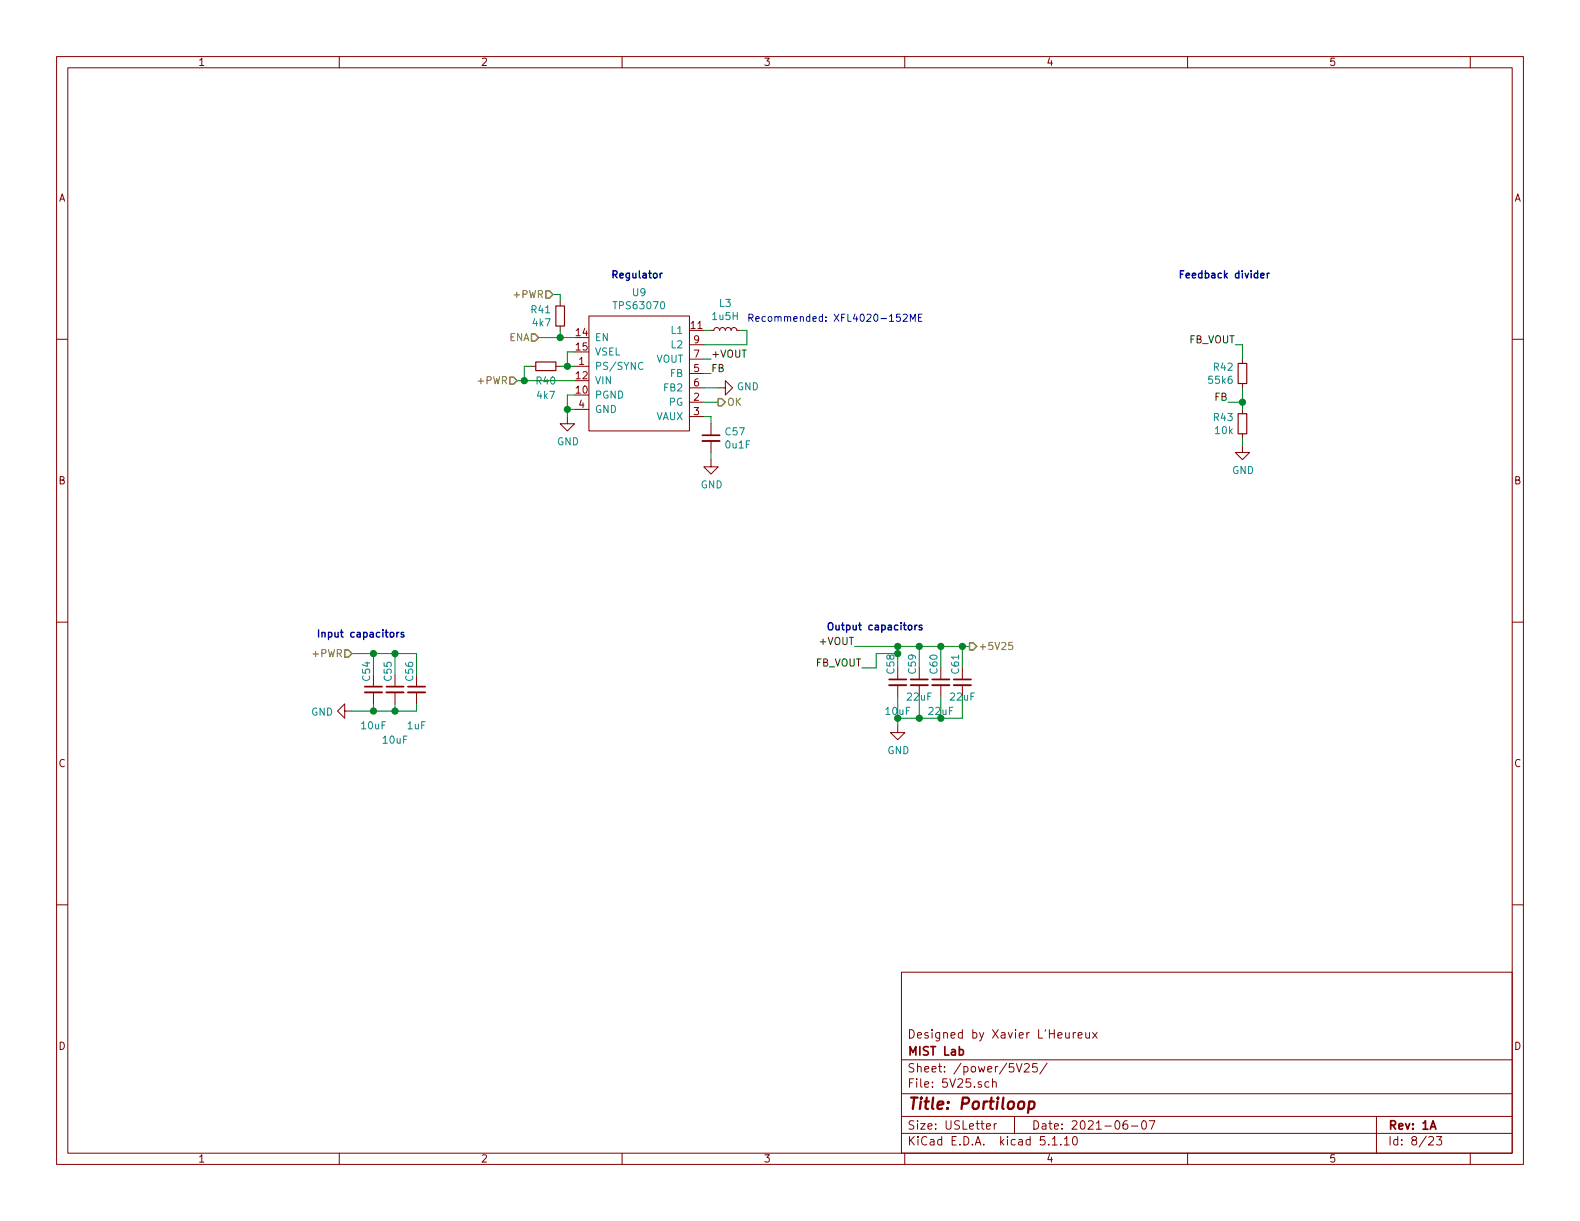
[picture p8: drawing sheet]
<svg xmlns="http://www.w3.org/2000/svg" width="279mm" height="216mm" viewBox="0 0 279 216" stroke-linecap="round" stroke-linejoin="round" font-family="sans-serif">
<g fill="none" stroke="#840000" stroke-width=".18">
<path d="M10 10h259.4v195.9h-259.4zM12 12h255.4v191.9h-255.4zM60 10v2M110 10v2M160 10v2M210 10v2M260 10v2M10 60h2M99.1 53.3v.8M99.1 57.7v.7M104.1 55.9h17.8v20.3h-17.8zM125.7 58.4h.5l.2-.3 .2-.2 .5 .1 .2 .4 .1-.3 .3-.2 .4 .1 .2 .4 .1-.3 .3-.2 .4 .1 .2 .4 .1-.3 .3-.2 .4 .1 .2 .4h.5"/>
<path d="M267.4 60h2M94 64.8h.7M98.3 64.8h.8M100.3 73.7v1.2h1.3l-1.3 1.3-1.2-1.3h1.2M101.6 64.8h2.5M101.6 72.4h2.5M121.9 71.1h2.6M121.9 73.7h2.6M121.9 66h2.6M121.9 68.6h2.6M121.9 63.5h2.6M121.9 61h2.6"/>
<path d="M125.7 74.9v2.1M125.7 78v2M127 68.6h1.3v-1.3l1.2 1.3-1.2 1.3v-1.3M219.7 78.7v1.3h1.3l-1.3 1.3-1.3-1.3h1.3M219.7 63.5v.8M219.7 67.8v.8M219.7 72.4v.8M219.7 76.7v.8M125.7 81.3v1.3h1.3l-1.3 1.2-1.2-1.2h1.2M10 110h2M66 119.4v2M69.8 119.4v2"/>
<path d="M73.7 119.4v2M158.7 118.1v2M162.6 118.1v2M166.4 118.1v2M170.2 118.1v2M267.4 110h2M61 125.7v-1.2l-1.3 1.2 1.3 1.3v-1.3h1.2M66 122.4v2.1M69.8 122.4v2.1M73.7 122.4v2.1M158.7 128.3v1.2h1.3l-1.3 1.3-1.2-1.3h1.2M158.7 121.2v2"/>
<path d="M162.6 121.2v2M166.4 121.2v2M170.2 121.2v2M10 160h2M267.4 160h2M159.4 171.9h108v32h-108zM159.4 197.4h108M159.4 193.4h108M159.4 187.4h108M174.4 199.2l.8-.2-.1-.2-.4-.1-.3 .2 .1 .7h.6M174.9 191.3h-.5l-.2 .2v.6l.2 .2 .5-.1M175.5 191.4l.1-.1a.37 .37 0 0 1 .6 .2v.8"/>
<path d="M175.5 190.8v1.5M175.8 198.7v1M176.2 198.7l-.3 .1-.1 .2M179.4 197.4v3M179.7 188.1l.5 1.5 .5-1.5M181.2 188.2l.2-.1h.3l.3 .4-.9 1.1h.9M183.4 188.1h-.7l-.1 .7 .2-.2 .5 .1 .1 .2v.5l-.2 .2-.6-.2M185.2 188l-1.3 1.9M189.8 182.6v1M190.2 182.6l-.4 .3M190.7 183.1l.7-.2-.1-.2-.4-.1-.2 .2v.7h.6M192 182.6v.8a.39 .39 0 0 0 .7 0"/>
<path d="M192.7 182.6v1M193.2 182.6l.8 1M194 182.6l-.8 1M199.3 198.2a.62 .62 0 0 0-.7 .6l.1 .7 .2 .2 .5-.2v-.5l-.1-.2h-.4l-.3 .2M200.1 199.1h1.1M202 198.3l.4-.1a.94 .94 0 0 1 0 1.5 .82 .82 0 0 1-.4-1.4zM203.2 198.2h1l-.6 1.5M243.4 197.4v6.5M60 203.9v2M110 203.9v2M159.4 200.4h108M160 203.9v2"/>
<path d="M186.1 201.4l.4-.4v1.5M186.1 202.5h.8M187.6 202.3v.2M188.2 201.4l.4-.4v1.5M188.2 202.5h.9M189.8 201.1l.3-.1a.94 .94 0 0 1 0 1.5l-.4-.3v-.7zM210 203.9v2M252.7 201.1l.2-.1h.3l.3 .4-.9 1.1h.9M254 201h.9l-.4 .5 .4 .2v.6l-.2 .2-.7-.2M260 203.9v2"/>
</g>
<path d="M124.2 77h3.1M64.5 121.4h3.1M68.3 121.4h3.1M72.1 121.4h3.1M157.2 120.1h3.1M161 120.1h3.1M164.8 120.1h3.1M168.7 120.1h3M169.6 185.6h.5l.3 .3-.2 .6h-.6M252.9 199.7l.5-1.5 .5 1.5" fill="none" stroke="#840000" stroke-width=".3"/>
<path d="M182 194.8h.8l.2 .3-.1 .6a.66 .66 0 0 1-1 .3M182 194.8l-.2 2" fill="none" stroke="#840000" stroke-width=".41"/>
<path d="M124.2 78h3.1M64.5 122.4h3.1M68.3 122.4h3.1M72.1 122.4h3.1M157.2 121.2h3.1M161 121.2h3.1M164.8 121.2h3.1M168.7 121.2h3" fill="none" stroke="#840000" stroke-width=".33"/>
<path d="M98.3 54.1h1.5v3.6h-1.5zM94.7 64h3.6v1.5h-3.6zM218.9 73.2h1.6v3.5h-1.6zM218.9 64.3h1.6v3.5h-1.6z" fill="none" stroke="#840000" stroke-width=".2"/>
<path d="M113.7 64.2a.6 .6 0 0 0-.9 .4 .6 .6 0 0 0 .6 .7l.3-.1" fill="none" stroke="#008484" stroke-width=".18"/>
<g fill="none" stroke="#008400" stroke-width=".18">
<path d="M95.2 59.7h6.4M97.8 52.1h1.3v1.2M99.1 58.4v1.3M124.5 58.4h1.2M130.8 58.4h1.3v2.6h-7.6M91.4 67.3h10.2M94 64.8h-1.3v2.5M99.1 64.8h2.5M100.3 72.4h1.3M101.6 62.2h-1.3v2.6M101.6 69.9h-1.3v3.8M124.5 71.1h2.5"/>
<path d="M124.5 73.7h1.2v1.2M124.5 66h1.2M124.5 63.5h1.2M124.5 68.6h2.5M217.2 71.1h2.5M218.4 61h1.3v2.5M219.7 68.6v3.8M219.7 77.5v1.2M125.7 80v1.3M62.2 115.6h11.5v3.8M66 115.6v3.8M69.8 115.6v3.8"/>
<path d="M151.1 114.3h20.3M158.7 114.3v1.3h-3.8v2.5h-2.5M162.6 114.3v3.8M166.4 114.3v3.8M170.2 114.3v3.8M66 124.5v1.2M69.8 124.5v1.2M73.7 124.5v1.2h-11.5M158.7 123.2v5.1M162.6 123.2v3.8M166.4 123.2v3.8M170.2 123.2v3.8h-11.5"/>
</g>
<path d="M179 113.6h-.6v.6l.4-.1 .3 .2v.3l-.3 .3-.4-.2" fill="none" stroke="#848400" stroke-width=".18"/>
<path d="M94 59.1h.6l.6 .6-.6 .6h-.6zM96.5 51.4h.7l.6 .7-.6 .6h-.7zM90.2 66.7h.6l.6 .6-.6 .6h-.6zM127 70.5h.6l.7 .6-.7 .7h-.6zM61 114.9h.6l.6 .7-.6 .6h-.6zM171.4 113.7h.7l.6 .6-.6 .6h-.7z" fill="none" stroke="#848400" stroke-width=".25"/>
<path d="M159.2 55.5h-.6l-.1 .7 .2-.2 .5 .2v.5l-.2 .1-.5-.1M159.7 55.7l.5-.2 .3 .4-.8 .9h.8M161 56.8v-1.3l.4 1 .4-1v1.3M162.4 56.2h.5M163 55.5h-.6v1.3h.6" fill="none" stroke="#0000c2" stroke-width=".18"/>
<path d="M117.1 48.3l-.4 .2M222.9 48.7l.6-.1v-.2l-.4-.1-.2 .2 .1 .6h.5M224.1 48.3v.8M224.5 48.3l-.3 .1-.1 .1M70.2 111.8v.8M70.5 111.8l-.3 .2M71.4 111.9l-.3-.1-.2 .2 .1 .2 .4 .1v.3h-.5M161.8 110.5v.9M162.2 110.5l-.4 .3M163 110.6l-.3-.1-.2 .2 .1 .2 .4 .1v.3h-.5" fill="none" stroke="#0000c2" stroke-width=".25"/>
<g fill="#008400" stroke="#008400" stroke-width=".25">
<circle cx="158.8" cy="114.3" r=".51"/>
<circle cx="66" cy="125.7" r=".51"/>
<circle cx="69.9" cy="125.7" r=".51"/>
<circle cx="162.6" cy="127" r=".51"/>
<circle cx="166.4" cy="127" r=".51"/>
<circle cx="69.9" cy="115.6" r=".51"/>
<circle cx="158.8" cy="127" r=".51"/>
<circle cx="66" cy="115.6" r=".51"/>
<circle cx="100.3" cy="72.4" r=".51"/>
<circle cx="99.1" cy="59.7" r=".51"/>
<circle cx="170.2" cy="114.3" r=".51"/>
<circle cx="158.8" cy="115.6" r=".51"/>
<circle cx="92.7" cy="67.3" r=".51"/>
<circle cx="166.4" cy="114.3" r=".51"/>
<circle cx="219.7" cy="71.1" r=".51"/>
<circle cx="162.6" cy="114.3" r=".51"/>
<circle cx="100.3" cy="64.8" r=".51"/>
</g>
<text font-size="2.8" fill="#840000" x="160.4" y="196.2">Title: Portiloop</text>
<g font-size="2.1" fill="#840000">
<text x="160.4" y="183.6">Designed by Xavier L'Heureux</text>
<text x="160.4" y="189.6">Sheet: /power/5V25/</text>
<text x="160.4" y="186.6">MIST Lab</text>
<text x="160.4" y="192.3">File: 5V25.sch</text>
<text x="160.4" y="202.5">KiCad E.D.A. kicad 5.1.10</text>
<text x="160.4" y="199.7">Size: USLetter</text>
<text x="182.4" y="199.7">Date: 2021-06-07</text>
<text x="245.4" y="199.7">Rev: 1A</text>
<text x="245.4" y="202.5">Id: 8/23</text>
</g>
<g font-size="1.8" fill="#840000">
<text x="35" y="11.6">1</text>
<text x="85" y="11.6">2</text>
<text x="135" y="11.6">3</text>
<text x="185" y="11.6">4</text>
<text x="235" y="11.6">5</text>
<text x="10.4" y="35.6">A</text>
<text x="267.8" y="35.6">A</text>
<text x="101.9" y="59.4">14</text>
<text x="122.2" y="58.2">11</text>
<text x="101.9" y="62">15</text>
<text x="102.4" y="64.5">1</text>
<text x="122.7" y="65.8">5</text>
<text x="122.7" y="63.2">7</text>
<text x="122.7" y="60.7">9</text>
<text x="101.9" y="69.6">10</text>
<text x="101.9" y="67.1">12</text>
<text x="122.7" y="70.9">2</text>
<text x="122.7" y="68.3">6</text>
<text x="102.4" y="72.1">4</text>
<text x="122.7" y="73.4">3</text>
<text x="10.4" y="85.6">B</text>
<text x="267.8" y="85.6">B</text>
<text x="10.4" y="135.6">C</text>
<text x="267.8" y="135.6">C</text>
<text x="10.4" y="185.6">D</text>
<text x="267.8" y="185.6">D</text>
<text x="35" y="205.5">1</text>
<text x="85" y="205.5">2</text>
<text x="135" y="205.5">3</text>
<text x="185" y="205.5">4</text>
<text x="235" y="205.5">5</text>
</g>
<g font-size="1.8" fill="#848400">
<text x="91.1" y="52.7">+PWR</text>
<text x="90" y="60.3">ENA</text>
<text x="84.8" y="67.9">+PWR</text>
<text x="128.5" y="71.8">OK</text>
<text x="55.5" y="116.2">+PWR</text>
<text x="173" y="114.9">+5V25</text>
</g>
<g font-size="1.8" fill="#0000c2">
<text x="107.9" y="49.2">Regulator</text>
<text x="208.3" y="49.2">Feedback divider</text>
<text x="132.1" y="56.9">Recommended: XFL4020-152ME</text>
<text x="55.9" y="112.7">Input capacitors</text>
<text x="146" y="111.5">Output capacitors</text>
</g>
<g font-size="1.8" fill="#008484">
<text x="111.9" y="52.4">U9</text>
<text x="94" y="55.4">R41</text>
<text x="94.3" y="57.7">4k7</text>
<text x="108.9" y="54.7">TPS63070</text>
<text x="118.8" y="59.1">L1</text>
<text x="126.1" y="56.6">1u5H</text>
<text x="127.3" y="54.3">L3</text>
<text x="105.2" y="65.4">PS/SYNC</text>
<text x="105.2" y="60.3">EN</text>
<text x="105.2" y="62.9">VSEL</text>
<text x="116" y="64.1">VOUT</text>
<text x="118.8" y="61.6">L2</text>
<text x="214.7" y="65.6">R42</text>
<text x="94.9" y="68">R40</text>
<text x="95" y="70.5">4k7</text>
<text x="105.2" y="70.5">PGND</text>
<text x="105.2" y="67.9">VIN</text>
<text x="117.6" y="69.2">FB2</text>
<text x="118.3" y="71.8">PG</text>
<text x="118.5" y="66.7">FB</text>
<text x="130.3" y="69">GND</text>
<text x="213.9" y="67.9">55k6</text>
<text x="105.2" y="73">GND</text>
<text x="116" y="74.3">VAUX</text>
<text x="128.3" y="77">C57</text>
<text x="214.7" y="74.4">R43</text>
<text x="215" y="76.8">10k</text>
<text x="98.5" y="78.7">GND</text>
<text x="128.4" y="79.3">0u1F</text>
<text x="217.9" y="83.8">GND</text>
<text x="123.9" y="86.4">GND</text>
<text x="162" y="119.1" transform="rotate(-90 162 119.1)">C59</text>
<text x="165.8" y="119.1" transform="rotate(-90 165.8 119.1)">C60</text>
<text x="169.6" y="119.1" transform="rotate(-90 169.6 119.1)">C61</text>
<text x="65.5" y="120.3" transform="rotate(-90 65.5 120.3)">C54</text>
<text x="69.3" y="120.3" transform="rotate(-90 69.3 120.3)">C55</text>
<text x="73.1" y="120.3" transform="rotate(-90 73.1 120.3)">C56</text>
<text x="160.5" y="123.9">22uF</text>
<text x="168.1" y="123.9">22uF</text>
<text x="55" y="126.5">GND</text>
<text x="64" y="129">10uF</text>
<text x="67.8" y="131.5">10uF</text>
<text x="72.1" y="129">1uF</text>
<text x="156.7" y="126.4">10uF</text>
<text x="164.3" y="126.4">22uF</text>
<text x="156.9" y="133.3">GND</text>
</g>
<g font-size="1.8">
<text x="125.7" y="65.8">FB</text>
<text x="125.7" y="63.2">+VOUT</text>
<text x="210.2" y="60.7">FB_VOUT</text>
<text x="214.8" y="70.9">FB</text>
<text x="144.1" y="117.9">FB_VOUT</text>
<text x="145.2" y="114">+VOUT</text>
</g>
<text font-size="1.8" fill="#008400" x="158.2" y="119.1" transform="rotate(-90 158.2 119.1)">C58</text>
</svg>
